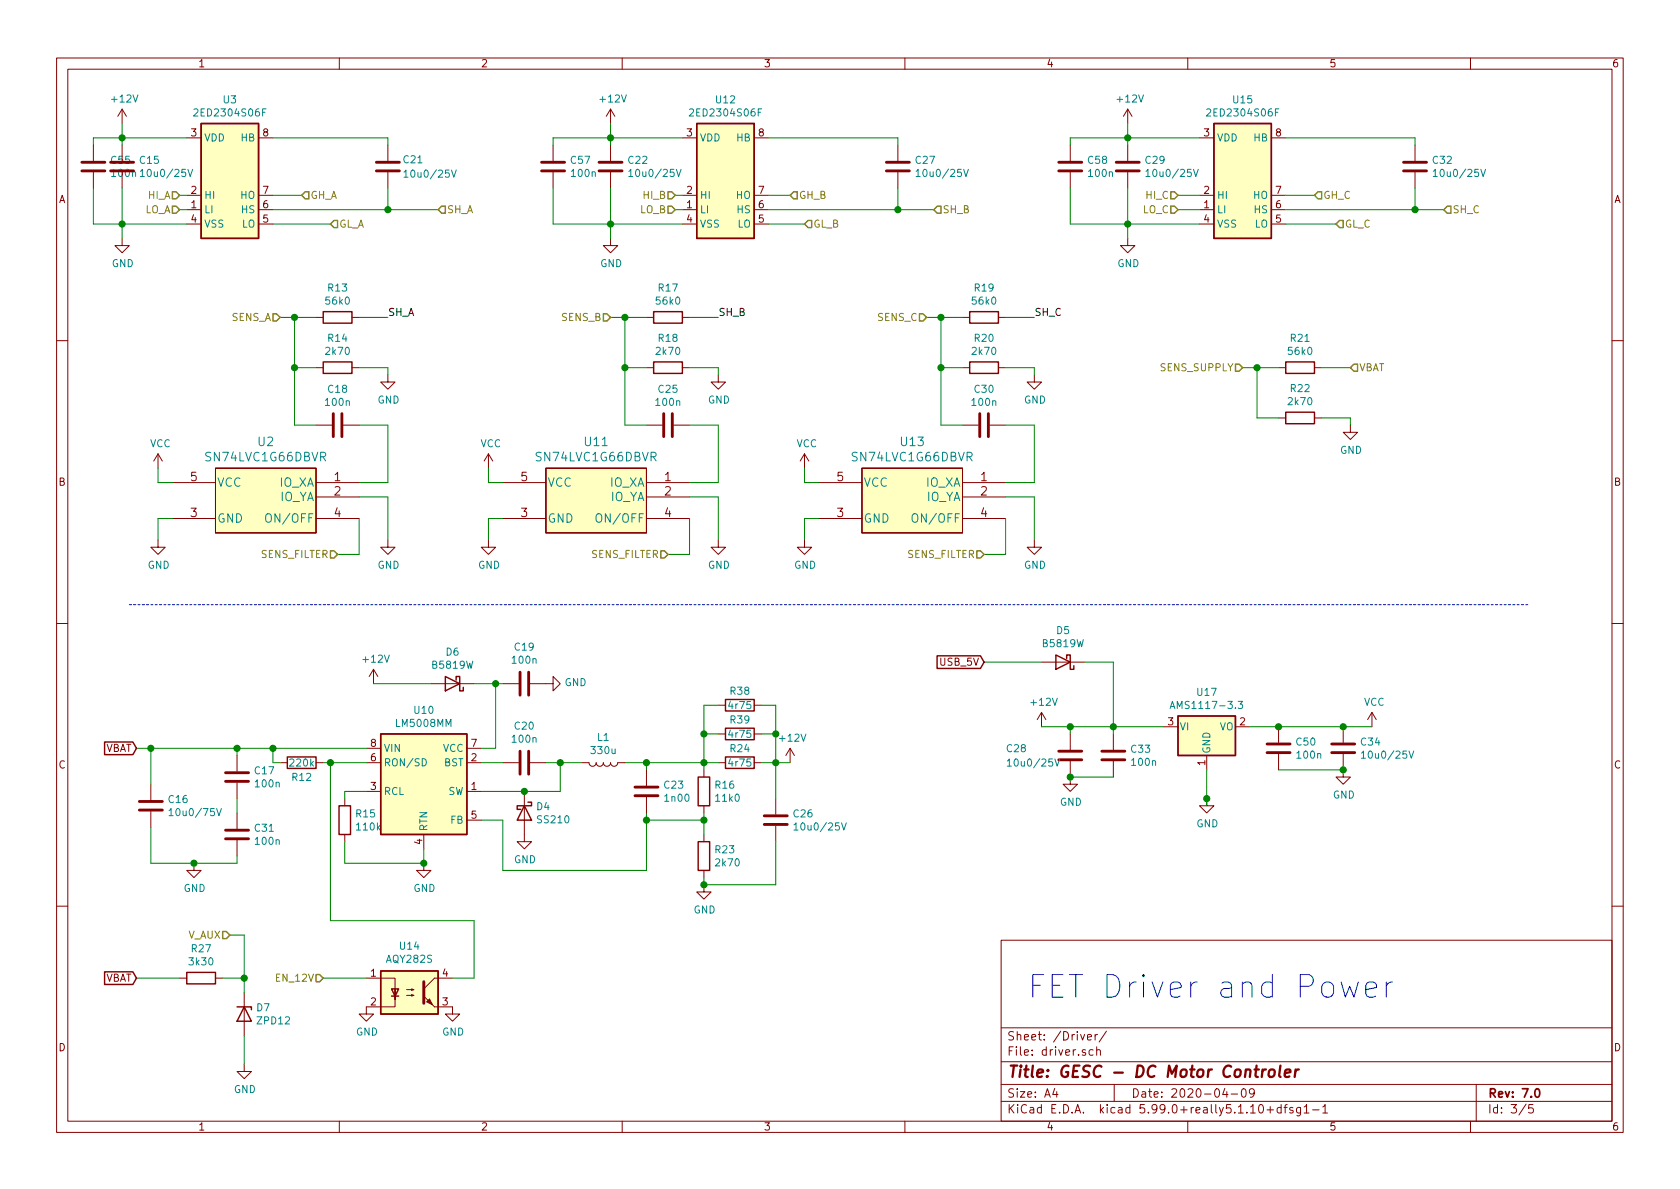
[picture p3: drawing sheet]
EESchema Schematic File Version 4
EELAYER 30 0
EELAYER END
$Descr A4 11693 8268
encoding utf-8
Sheet 3 5
Title "GESC - DC Motor Controler"
Date "2020-04-09"
Rev "7.0"
Comp ""
Comment1 ""
Comment2 ""
Comment3 ""
Comment4 ""
$EndDescr
Text HLabel 1250 1350 0    50   Input ~ 0
HI_A
Text HLabel 1250 1450 0    50   Input ~ 0
LO_A
$Comp
L Device:C C15
U 1 1
P 850 1150
F 0 "C15" H 965 1196 50  0000 L CNN
F 1 "10u0/25V" H 965 1105 50  0000 L CNN
F 2 "Capacitor_SMD:C_0805_2012Metric" H 888 1000 50  0001 C CNN
F 3 "~" H 850 1150 50  0001 C CNN
	1    850  1150
	1    0    0    -1  
$EndComp
Wire Wire Line
	850  1300 850  1550
Connection ~ 850  1550
Wire Wire Line
	850  1550 850  1650
$Comp
L power:GND #PWR0122
U 1 1
P 850 1650
F 0 "#PWR0122" H 850 1400 50  0001 C CNN
F 1 "GND" H 855 1477 50  0000 C CNN
F 2 "" H 850 1650 50  0001 C CNN
F 3 "" H 850 1650 50  0001 C CNN
	1    850  1650
	1    0    0    -1  
$EndComp
$Comp
L power:+12V #PWR0123
U 1 1
P 850 850
F 0 "#PWR0123" H 850 700 50  0001 C CNN
F 1 "+12V" H 865 1023 50  0000 C CNN
F 2 "" H 850 850 50  0001 C CNN
F 3 "" H 850 850 50  0001 C CNN
	1    850  850 
	1    0    0    -1  
$EndComp
Text HLabel 5500 1350 2    50   Input ~ 0
GH_B
Text HLabel 5600 1550 2    50   Input ~ 0
GL_B
Text HLabel 6500 1450 2    50   Input ~ 0
SH_B
$Comp
L Device:C C27
U 1 1
P 6250 1150
F 0 "C27" H 6365 1196 50  0000 L CNN
F 1 "10u0/25V" H 6365 1105 50  0000 L CNN
F 2 "Capacitor_SMD:C_0805_2012Metric" H 6288 1000 50  0001 C CNN
F 3 "~" H 6250 1150 50  0001 C CNN
	1    6250 1150
	1    0    0    -1  
$EndComp
Wire Wire Line
	6250 950  6250 1000
Wire Wire Line
	6250 1300 6250 1450
Connection ~ 6250 1450
Text HLabel 4700 1350 0    50   Input ~ 0
HI_B
Text HLabel 4700 1450 0    50   Input ~ 0
LO_B
$Comp
L Device:C C22
U 1 1
P 4250 1150
F 0 "C22" H 4365 1196 50  0000 L CNN
F 1 "10u0/25V" H 4365 1105 50  0000 L CNN
F 2 "Capacitor_SMD:C_0805_2012Metric" H 4288 1000 50  0001 C CNN
F 3 "~" H 4250 1150 50  0001 C CNN
	1    4250 1150
	1    0    0    -1  
$EndComp
Wire Wire Line
	4250 1000 4250 950 
Connection ~ 4250 950 
Wire Wire Line
	4250 950  4250 850 
Wire Wire Line
	4250 1300 4250 1550
Connection ~ 4250 1550
Wire Wire Line
	4250 1550 4250 1650
$Comp
L power:GND #PWR0124
U 1 1
P 4250 1650
F 0 "#PWR0124" H 4250 1400 50  0001 C CNN
F 1 "GND" H 4255 1477 50  0000 C CNN
F 2 "" H 4250 1650 50  0001 C CNN
F 3 "" H 4250 1650 50  0001 C CNN
	1    4250 1650
	1    0    0    -1  
$EndComp
$Comp
L power:+12V #PWR0125
U 1 1
P 4250 850
F 0 "#PWR0125" H 4250 700 50  0001 C CNN
F 1 "+12V" H 4265 1023 50  0000 C CNN
F 2 "" H 4250 850 50  0001 C CNN
F 3 "" H 4250 850 50  0001 C CNN
	1    4250 850 
	1    0    0    -1  
$EndComp
Wire Wire Line
	8950 1350 9150 1350
Text HLabel 9150 1350 2    50   Input ~ 0
GH_C
Text HLabel 9300 1550 2    50   Input ~ 0
GL_C
Wire Wire Line
	8950 950  9850 950 
Connection ~ 9850 1450
Wire Wire Line
	8350 1350 8200 1350
Wire Wire Line
	8350 1450 8200 1450
Text HLabel 8200 1350 0    50   Input ~ 0
HI_C
Text HLabel 8200 1450 0    50   Input ~ 0
LO_C
Wire Wire Line
	8350 1550 7850 1550
$Comp
L Device:C C29
U 1 1
P 7850 1150
F 0 "C29" H 7965 1196 50  0000 L CNN
F 1 "10u0/25V" H 7965 1105 50  0000 L CNN
F 2 "Capacitor_SMD:C_0805_2012Metric" H 7888 1000 50  0001 C CNN
F 3 "~" H 7850 1150 50  0001 C CNN
	1    7850 1150
	1    0    0    -1  
$EndComp
Wire Wire Line
	7850 1000 7850 950 
Connection ~ 7850 950 
Wire Wire Line
	7850 950  7850 850 
Wire Wire Line
	7850 1300 7850 1550
Connection ~ 7850 1550
Wire Wire Line
	7850 1550 7850 1650
$Comp
L power:GND #PWR0126
U 1 1
P 7850 1650
F 0 "#PWR0126" H 7850 1400 50  0001 C CNN
F 1 "GND" H 7855 1477 50  0000 C CNN
F 2 "" H 7850 1650 50  0001 C CNN
F 3 "" H 7850 1650 50  0001 C CNN
	1    7850 1650
	1    0    0    -1  
$EndComp
$Comp
L power:+12V #PWR0127
U 1 1
P 7850 850
F 0 "#PWR0127" H 7850 700 50  0001 C CNN
F 1 "+12V" H 7865 1023 50  0000 C CNN
F 2 "" H 7850 850 50  0001 C CNN
F 3 "" H 7850 850 50  0001 C CNN
	1    7850 850 
	1    0    0    -1  
$EndComp
$Comp
L Device:R R21
U 1 1
P 9050 2550
F 0 "R21" V 8843 2550 50  0000 C CNN
F 1 "56k0" V 8934 2550 50  0000 C CNN
F 2 "Resistor_SMD:R_0805_2012Metric" V 8980 2550 50  0001 C CNN
F 3 "~" H 9050 2550 50  0001 C CNN
	1    9050 2550
	0    1    1    0   
$EndComp
$Comp
L Device:R R22
U 1 1
P 9050 2900
F 0 "R22" V 8843 2900 50  0000 C CNN
F 1 "2k70" V 8934 2900 50  0000 C CNN
F 2 "Resistor_SMD:R_0805_2012Metric" V 8980 2900 50  0001 C CNN
F 3 "~" H 9050 2900 50  0001 C CNN
	1    9050 2900
	0    1    1    0   
$EndComp
Wire Wire Line
	9200 2900 9400 2900
Wire Wire Line
	9400 2900 9400 2950
Wire Wire Line
	8900 2900 8750 2900
Wire Wire Line
	8750 2900 8750 2550
Wire Wire Line
	8750 2550 8900 2550
Wire Wire Line
	9200 2550 9400 2550
Text HLabel 9400 2550 2    50   Input ~ 0
VBAT
Text HLabel 8650 2550 0    50   Input ~ 0
SENS_SUPPLY
Wire Wire Line
	8750 2550 8650 2550
Connection ~ 8750 2550
$Comp
L power:GND #PWR0128
U 1 1
P 9400 2950
F 0 "#PWR0128" H 9400 2700 50  0001 C CNN
F 1 "GND" H 9405 2777 50  0000 C CNN
F 2 "" H 9400 2950 50  0001 C CNN
F 3 "" H 9400 2950 50  0001 C CNN
	1    9400 2950
	1    0    0    -1  
$EndComp
$Comp
L power:GND #PWR0129
U 1 1
P 7200 2600
F 0 "#PWR0129" H 7200 2350 50  0001 C CNN
F 1 "GND" H 7205 2427 50  0000 C CNN
F 2 "" H 7200 2600 50  0001 C CNN
F 3 "" H 7200 2600 50  0001 C CNN
	1    7200 2600
	1    0    0    -1  
$EndComp
Text HLabel 6450 2200 0    50   Input ~ 0
SENS_C
Wire Wire Line
	7000 2200 7200 2200
Wire Wire Line
	6550 2200 6450 2200
Wire Wire Line
	6550 2200 6700 2200
Connection ~ 6550 2200
Wire Wire Line
	6550 2550 6550 2200
Wire Wire Line
	6700 2550 6550 2550
Wire Wire Line
	7200 2550 7200 2600
Wire Wire Line
	7000 2550 7200 2550
$Comp
L Device:R R20
U 1 1
P 6850 2550
F 0 "R20" V 6643 2550 50  0000 C CNN
F 1 "2k70" V 6734 2550 50  0000 C CNN
F 2 "Resistor_SMD:R_0805_2012Metric" V 6780 2550 50  0001 C CNN
F 3 "~" H 6850 2550 50  0001 C CNN
	1    6850 2550
	0    1    1    0   
$EndComp
$Comp
L Device:R R19
U 1 1
P 6850 2200
F 0 "R19" V 6643 2200 50  0000 C CNN
F 1 "56k0" V 6734 2200 50  0000 C CNN
F 2 "Resistor_SMD:R_0805_2012Metric" V 6780 2200 50  0001 C CNN
F 3 "~" H 6850 2200 50  0001 C CNN
	1    6850 2200
	0    1    1    0   
$EndComp
$Comp
L Device:C C30
U 1 1
P 6850 2950
F 0 "C30" V 6598 2950 50  0000 C CNN
F 1 "100n" V 6689 2950 50  0000 C CNN
F 2 "Capacitor_SMD:C_0805_2012Metric" H 6888 2800 50  0001 C CNN
F 3 "~" H 6850 2950 50  0001 C CNN
	1    6850 2950
	0    1    1    0   
$EndComp
Wire Wire Line
	6550 2550 6550 2950
Wire Wire Line
	6550 2950 6700 2950
Connection ~ 6550 2550
$Comp
L gesc:M74VHC1GT66DTT1G U13
U 1 1
P 5700 3550
F 0 "U13" H 6350 4037 60  0000 C CNN
F 1 "SN74LVC1G66DBVR" H 6350 3931 60  0000 C CNN
F 2 "gesc:M74VHC1GT66DTT1G" H 6200 3350 60  0001 C CNN
F 3 "" H 5700 3550 60  0000 C CNN
F 4 "C133643" H 5700 3550 50  0001 C CNN "LCSC"
	1    5700 3550
	1    0    0    -1  
$EndComp
Wire Wire Line
	7000 2950 7200 2950
Wire Wire Line
	7200 2950 7200 3350
Wire Wire Line
	7200 3350 7000 3350
Wire Wire Line
	7000 3450 7200 3450
Wire Wire Line
	7200 3450 7200 3750
$Comp
L power:GND #PWR0130
U 1 1
P 7200 3750
F 0 "#PWR0130" H 7200 3500 50  0001 C CNN
F 1 "GND" H 7205 3577 50  0000 C CNN
F 2 "" H 7200 3750 50  0001 C CNN
F 3 "" H 7200 3750 50  0001 C CNN
	1    7200 3750
	1    0    0    -1  
$EndComp
Wire Wire Line
	7000 3850 6850 3850
Wire Wire Line
	7000 3600 7000 3850
Text HLabel 6850 3850 0    50   Input ~ 0
SENS_FILTER
Wire Wire Line
	5600 3250 5600 3350
Wire Wire Line
	5600 3350 5700 3350
Wire Wire Line
	5700 3600 5600 3600
Wire Wire Line
	5600 3600 5600 3750
$Comp
L power:GND #PWR0131
U 1 1
P 5600 3750
F 0 "#PWR0131" H 5600 3500 50  0001 C CNN
F 1 "GND" H 5605 3577 50  0000 C CNN
F 2 "" H 5600 3750 50  0001 C CNN
F 3 "" H 5600 3750 50  0001 C CNN
	1    5600 3750
	1    0    0    -1  
$EndComp
$Comp
L power:VCC #PWR0132
U 1 1
P 5600 3250
F 0 "#PWR0132" H 5600 3100 50  0001 C CNN
F 1 "VCC" H 5617 3423 50  0000 C CNN
F 2 "" H 5600 3250 50  0001 C CNN
F 3 "" H 5600 3250 50  0001 C CNN
	1    5600 3250
	1    0    0    -1  
$EndComp
$Comp
L power:GND #PWR0133
U 1 1
P 5000 2600
F 0 "#PWR0133" H 5000 2350 50  0001 C CNN
F 1 "GND" H 5005 2427 50  0000 C CNN
F 2 "" H 5000 2600 50  0001 C CNN
F 3 "" H 5000 2600 50  0001 C CNN
	1    5000 2600
	1    0    0    -1  
$EndComp
Text HLabel 4250 2200 0    50   Input ~ 0
SENS_B
Wire Wire Line
	4800 2200 5000 2200
Wire Wire Line
	4350 2200 4250 2200
Wire Wire Line
	4350 2200 4500 2200
Connection ~ 4350 2200
Wire Wire Line
	4350 2550 4350 2200
Wire Wire Line
	4500 2550 4350 2550
Wire Wire Line
	5000 2550 5000 2600
Wire Wire Line
	4800 2550 5000 2550
$Comp
L Device:R R18
U 1 1
P 4650 2550
F 0 "R18" V 4443 2550 50  0000 C CNN
F 1 "2k70" V 4534 2550 50  0000 C CNN
F 2 "Resistor_SMD:R_0805_2012Metric" V 4580 2550 50  0001 C CNN
F 3 "~" H 4650 2550 50  0001 C CNN
	1    4650 2550
	0    1    1    0   
$EndComp
$Comp
L Device:R R17
U 1 1
P 4650 2200
F 0 "R17" V 4443 2200 50  0000 C CNN
F 1 "56k0" V 4534 2200 50  0000 C CNN
F 2 "Resistor_SMD:R_0805_2012Metric" V 4580 2200 50  0001 C CNN
F 3 "~" H 4650 2200 50  0001 C CNN
	1    4650 2200
	0    1    1    0   
$EndComp
$Comp
L Device:C C25
U 1 1
P 4650 2950
F 0 "C25" V 4398 2950 50  0000 C CNN
F 1 "100n" V 4489 2950 50  0000 C CNN
F 2 "Capacitor_SMD:C_0805_2012Metric" H 4688 2800 50  0001 C CNN
F 3 "~" H 4650 2950 50  0001 C CNN
	1    4650 2950
	0    1    1    0   
$EndComp
Wire Wire Line
	4350 2550 4350 2950
Wire Wire Line
	4350 2950 4500 2950
Connection ~ 4350 2550
$Comp
L gesc:M74VHC1GT66DTT1G U11
U 1 1
P 3500 3550
F 0 "U11" H 4150 4037 60  0000 C CNN
F 1 "SN74LVC1G66DBVR" H 4150 3931 60  0000 C CNN
F 2 "gesc:M74VHC1GT66DTT1G" H 4000 3350 60  0001 C CNN
F 3 "" H 3500 3550 60  0000 C CNN
F 4 "C133643" H 3500 3550 50  0001 C CNN "LCSC"
	1    3500 3550
	1    0    0    -1  
$EndComp
Wire Wire Line
	4800 2950 5000 2950
Wire Wire Line
	5000 2950 5000 3350
Wire Wire Line
	5000 3350 4800 3350
Wire Wire Line
	4800 3450 5000 3450
Wire Wire Line
	5000 3450 5000 3750
$Comp
L power:GND #PWR0134
U 1 1
P 5000 3750
F 0 "#PWR0134" H 5000 3500 50  0001 C CNN
F 1 "GND" H 5005 3577 50  0000 C CNN
F 2 "" H 5000 3750 50  0001 C CNN
F 3 "" H 5000 3750 50  0001 C CNN
	1    5000 3750
	1    0    0    -1  
$EndComp
Wire Wire Line
	4800 3850 4650 3850
Wire Wire Line
	4800 3600 4800 3850
Text HLabel 4650 3850 0    50   Input ~ 0
SENS_FILTER
Wire Wire Line
	3400 3250 3400 3350
Wire Wire Line
	3400 3350 3500 3350
Wire Wire Line
	3500 3600 3400 3600
Wire Wire Line
	3400 3600 3400 3750
$Comp
L power:GND #PWR0135
U 1 1
P 3400 3750
F 0 "#PWR0135" H 3400 3500 50  0001 C CNN
F 1 "GND" H 3405 3577 50  0000 C CNN
F 2 "" H 3400 3750 50  0001 C CNN
F 3 "" H 3400 3750 50  0001 C CNN
	1    3400 3750
	1    0    0    -1  
$EndComp
$Comp
L power:VCC #PWR0136
U 1 1
P 3400 3250
F 0 "#PWR0136" H 3400 3100 50  0001 C CNN
F 1 "VCC" H 3417 3423 50  0000 C CNN
F 2 "" H 3400 3250 50  0001 C CNN
F 3 "" H 3400 3250 50  0001 C CNN
	1    3400 3250
	1    0    0    -1  
$EndComp
$Comp
L power:GND #PWR0137
U 1 1
P 2700 2600
F 0 "#PWR0137" H 2700 2350 50  0001 C CNN
F 1 "GND" H 2705 2427 50  0000 C CNN
F 2 "" H 2700 2600 50  0001 C CNN
F 3 "" H 2700 2600 50  0001 C CNN
	1    2700 2600
	1    0    0    -1  
$EndComp
Text HLabel 1950 2200 0    50   Input ~ 0
SENS_A
Wire Wire Line
	2500 2200 2700 2200
Wire Wire Line
	2050 2200 1950 2200
Wire Wire Line
	2050 2200 2200 2200
Connection ~ 2050 2200
Wire Wire Line
	2050 2550 2050 2200
Wire Wire Line
	2200 2550 2050 2550
Wire Wire Line
	2700 2550 2700 2600
Wire Wire Line
	2500 2550 2700 2550
$Comp
L Device:R R14
U 1 1
P 2350 2550
F 0 "R14" V 2143 2550 50  0000 C CNN
F 1 "2k70" V 2234 2550 50  0000 C CNN
F 2 "Resistor_SMD:R_0805_2012Metric" V 2280 2550 50  0001 C CNN
F 3 "~" H 2350 2550 50  0001 C CNN
	1    2350 2550
	0    1    1    0   
$EndComp
$Comp
L Device:R R13
U 1 1
P 2350 2200
F 0 "R13" V 2143 2200 50  0000 C CNN
F 1 "56k0" V 2234 2200 50  0000 C CNN
F 2 "Resistor_SMD:R_0805_2012Metric" V 2280 2200 50  0001 C CNN
F 3 "~" H 2350 2200 50  0001 C CNN
	1    2350 2200
	0    1    1    0   
$EndComp
$Comp
L Device:C C18
U 1 1
P 2350 2950
F 0 "C18" V 2098 2950 50  0000 C CNN
F 1 "100n" V 2189 2950 50  0000 C CNN
F 2 "Capacitor_SMD:C_0805_2012Metric" H 2388 2800 50  0001 C CNN
F 3 "~" H 2350 2950 50  0001 C CNN
	1    2350 2950
	0    1    1    0   
$EndComp
Wire Wire Line
	2050 2550 2050 2950
Wire Wire Line
	2050 2950 2200 2950
Connection ~ 2050 2550
$Comp
L gesc:M74VHC1GT66DTT1G U2
U 1 1
P 1200 3550
F 0 "U2" H 1850 4037 60  0000 C CNN
F 1 "SN74LVC1G66DBVR" H 1850 3931 60  0000 C CNN
F 2 "gesc:M74VHC1GT66DTT1G" H 1700 3350 60  0001 C CNN
F 3 "" H 1200 3550 60  0000 C CNN
F 4 "C133643" H 1200 3550 50  0001 C CNN "LCSC"
	1    1200 3550
	1    0    0    -1  
$EndComp
Wire Wire Line
	2500 2950 2700 2950
Wire Wire Line
	2700 2950 2700 3350
Wire Wire Line
	2700 3350 2500 3350
Wire Wire Line
	2500 3450 2700 3450
Wire Wire Line
	2700 3450 2700 3750
$Comp
L power:GND #PWR0138
U 1 1
P 2700 3750
F 0 "#PWR0138" H 2700 3500 50  0001 C CNN
F 1 "GND" H 2705 3577 50  0000 C CNN
F 2 "" H 2700 3750 50  0001 C CNN
F 3 "" H 2700 3750 50  0001 C CNN
	1    2700 3750
	1    0    0    -1  
$EndComp
Wire Wire Line
	2500 3850 2350 3850
Wire Wire Line
	2500 3600 2500 3850
Text HLabel 2350 3850 0    50   Input ~ 0
SENS_FILTER
Wire Wire Line
	1100 3250 1100 3350
Wire Wire Line
	1100 3350 1200 3350
Wire Wire Line
	1200 3600 1100 3600
Wire Wire Line
	1100 3600 1100 3750
$Comp
L power:GND #PWR0139
U 1 1
P 1100 3750
F 0 "#PWR0139" H 1100 3500 50  0001 C CNN
F 1 "GND" H 1105 3577 50  0000 C CNN
F 2 "" H 1100 3750 50  0001 C CNN
F 3 "" H 1100 3750 50  0001 C CNN
	1    1100 3750
	1    0    0    -1  
$EndComp
$Comp
L power:VCC #PWR0140
U 1 1
P 1100 3250
F 0 "#PWR0140" H 1100 3100 50  0001 C CNN
F 1 "VCC" H 1117 3423 50  0000 C CNN
F 2 "" H 1100 3250 50  0001 C CNN
F 3 "" H 1100 3250 50  0001 C CNN
	1    1100 3250
	1    0    0    -1  
$EndComp
Text Notes 7150 6950 0    157  ~ 0
FET Driver and Power
Wire Notes Line
	900  4200 10650 4200
Connection ~ 850  950 
Wire Wire Line
	850  950  850  850 
Wire Wire Line
	850  1000 850  950 
$Comp
L power:VCC #PWR0152
U 1 1
P 9550 5050
F 0 "#PWR0152" H 9550 4900 50  0001 C CNN
F 1 "VCC" H 9567 5223 50  0000 C CNN
F 2 "" H 9550 5050 50  0001 C CNN
F 3 "" H 9550 5050 50  0001 C CNN
	1    9550 5050
	1    0    0    -1  
$EndComp
$Comp
L power:GND #PWR0163
U 1 1
P 3150 7000
F 0 "#PWR0163" H 3150 6750 50  0001 C CNN
F 1 "GND" H 3155 6827 50  0000 C CNN
F 2 "" H 3150 7000 50  0001 C CNN
F 3 "" H 3150 7000 50  0001 C CNN
	1    3150 7000
	1    0    0    -1  
$EndComp
Wire Wire Line
	7450 5100 7450 5050
Wire Wire Line
	7450 5050 7250 5050
$Comp
L power:GND #PWR0148
U 1 1
P 7450 5400
F 0 "#PWR0148" H 7450 5150 50  0001 C CNN
F 1 "GND" H 7455 5227 50  0000 C CNN
F 2 "" H 7450 5400 50  0001 C CNN
F 3 "" H 7450 5400 50  0001 C CNN
	1    7450 5400
	1    0    0    -1  
$EndComp
Wire Wire Line
	2300 5300 2550 5300
$Comp
L power:GND #PWR0164
U 1 1
P 2550 7000
F 0 "#PWR0164" H 2550 6750 50  0001 C CNN
F 1 "GND" H 2555 6827 50  0000 C CNN
F 2 "" H 2550 7000 50  0001 C CNN
F 3 "" H 2550 7000 50  0001 C CNN
	1    2550 7000
	1    0    0    -1  
$EndComp
Text HLabel 2250 6800 0    50   Input ~ 0
EN_12V
Connection ~ 2300 5300
Wire Wire Line
	2250 5300 2300 5300
$Comp
L Device:R R38
U 1 1
P 5150 4900
F 0 "R38" V 5050 4900 50  0000 C CNN
F 1 "4r75" V 5150 4900 50  0000 C CNN
F 2 "Resistor_SMD:R_0805_2012Metric" V 5080 4900 50  0001 C CNN
F 3 "~" H 5150 4900 50  0001 C CNN
	1    5150 4900
	0    1    1    0   
$EndComp
Wire Wire Line
	5000 4900 4900 4900
Wire Wire Line
	4900 5100 4900 4900
Wire Wire Line
	5300 4900 5400 4900
$Comp
L power:+12V #PWR0153
U 1 1
P 2600 4750
F 0 "#PWR0153" H 2600 4600 50  0001 C CNN
F 1 "+12V" H 2615 4923 50  0000 C CNN
F 2 "" H 2600 4750 50  0001 C CNN
F 3 "" H 2600 4750 50  0001 C CNN
	1    2600 4750
	1    0    0    -1  
$EndComp
Wire Wire Line
	3000 4750 2600 4750
Wire Wire Line
	5400 4900 5400 5100
Wire Wire Line
	5400 5100 5400 5300
Connection ~ 5400 5100
Wire Wire Line
	5300 5100 5400 5100
Wire Wire Line
	5000 5100 4900 5100
Connection ~ 4900 5100
Wire Wire Line
	4900 5300 4900 5100
$Comp
L Device:R R39
U 1 1
P 5150 5100
F 0 "R39" V 5050 5100 50  0000 C CNN
F 1 "4r75" V 5150 5100 50  0000 C CNN
F 2 "Resistor_SMD:R_0805_2012Metric" V 5080 5100 50  0001 C CNN
F 3 "~" H 5150 5100 50  0001 C CNN
	1    5150 5100
	0    1    1    0   
$EndComp
Wire Wire Line
	5400 5300 5500 5300
Connection ~ 5400 5300
Wire Wire Line
	5300 5300 5400 5300
Wire Wire Line
	3650 5500 3900 5500
$Comp
L Diode:B360 D4
U 1 1
P 3650 5650
F 0 "D4" V 3604 5729 50  0000 L CNN
F 1 "SS210" V 3695 5729 50  0000 L CNN
F 2 "Diode_SMD:D_SMA" H 3650 5475 50  0001 C CNN
F 3 "http://www.jameco.com/Jameco/Products/ProdDS/1538777.pdf" H 3650 5650 50  0001 C CNN
F 4 "C14996" V 3650 5650 50  0001 C CNN "LCSC"
	1    3650 5650
	0    1    1    0   
$EndComp
Connection ~ 3650 5500
Wire Wire Line
	3350 5500 3650 5500
$Comp
L power:+12V #PWR0147
U 1 1
P 7250 5050
F 0 "#PWR0147" H 7250 4900 50  0001 C CNN
F 1 "+12V" H 7265 5223 50  0000 C CNN
F 2 "" H 7250 5050 50  0001 C CNN
F 3 "" H 7250 5050 50  0001 C CNN
	1    7250 5050
	1    0    0    -1  
$EndComp
Wire Wire Line
	4500 5700 4500 6050
Wire Wire Line
	3500 5700 3500 6050
Wire Wire Line
	3500 6050 4500 6050
$Comp
L power:GND #PWR0146
U 1 1
P 3650 5800
F 0 "#PWR0146" H 3650 5550 50  0001 C CNN
F 1 "GND" H 3655 5627 50  0000 C CNN
F 2 "" H 3650 5800 50  0001 C CNN
F 3 "" H 3650 5800 50  0001 C CNN
	1    3650 5800
	1    0    0    -1  
$EndComp
Wire Wire Line
	1350 6000 1650 6000
$Comp
L power:GND #PWR0145
U 1 1
P 1350 6000
F 0 "#PWR0145" H 1350 5750 50  0001 C CNN
F 1 "GND" H 1355 5827 50  0000 C CNN
F 2 "" H 1350 6000 50  0001 C CNN
F 3 "" H 1350 6000 50  0001 C CNN
	1    1350 6000
	1    0    0    -1  
$EndComp
Text GLabel 950  5200 0    50   Input ~ 0
VBAT
Wire Wire Line
	1900 5300 1900 5200
Wire Wire Line
	1950 5300 1900 5300
Wire Wire Line
	1650 6000 1650 5950
Connection ~ 1350 6000
Wire Wire Line
	1050 6000 1350 6000
Wire Wire Line
	1050 5200 950  5200
Connection ~ 1050 5200
Wire Wire Line
	1050 5200 1050 5450
Wire Wire Line
	1050 5200 1650 5200
Wire Wire Line
	1900 5200 1650 5200
Connection ~ 1650 5200
Wire Wire Line
	1650 5200 1650 5250
Connection ~ 1900 5200
Wire Wire Line
	2550 5200 1900 5200
$Comp
L power:GND #PWR0144
U 1 1
P 2950 6000
F 0 "#PWR0144" H 2950 5750 50  0001 C CNN
F 1 "GND" H 2955 5827 50  0000 C CNN
F 2 "" H 2950 6000 50  0001 C CNN
F 3 "" H 2950 6000 50  0001 C CNN
	1    2950 6000
	1    0    0    -1  
$EndComp
Wire Wire Line
	2950 6000 2950 5900
Connection ~ 2950 6000
Wire Wire Line
	2400 6000 2950 6000
Wire Wire Line
	2400 5850 2400 6000
Wire Wire Line
	2400 5500 2400 5550
Wire Wire Line
	2550 5500 2400 5500
$Comp
L power:+12V #PWR0143
U 1 1
P 5500 5300
F 0 "#PWR0143" H 5500 5150 50  0001 C CNN
F 1 "+12V" H 5515 5473 50  0000 C CNN
F 2 "" H 5500 5300 50  0001 C CNN
F 3 "" H 5500 5300 50  0001 C CNN
	1    5500 5300
	1    0    0    -1  
$EndComp
$Comp
L power:GND #PWR0142
U 1 1
P 3800 4750
F 0 "#PWR0142" H 3800 4500 50  0001 C CNN
F 1 "GND" V 3805 4622 50  0000 R CNN
F 2 "" H 3800 4750 50  0001 C CNN
F 3 "" H 3800 4750 50  0001 C CNN
	1    3800 4750
	0    -1   -1   0   
$EndComp
$Comp
L power:GND #PWR0141
U 1 1
P 4900 6150
F 0 "#PWR0141" H 4900 5900 50  0001 C CNN
F 1 "GND" H 4905 5977 50  0000 C CNN
F 2 "" H 4900 6150 50  0001 C CNN
F 3 "" H 4900 6150 50  0001 C CNN
	1    4900 6150
	1    0    0    -1  
$EndComp
Wire Wire Line
	3350 5700 3500 5700
Wire Wire Line
	4900 5700 4900 5650
Wire Wire Line
	4500 5700 4900 5700
Connection ~ 4500 5700
Wire Wire Line
	4500 5650 4500 5700
Wire Wire Line
	4900 5300 5000 5300
Connection ~ 4900 5300
Wire Wire Line
	4900 5300 4900 5350
Wire Wire Line
	4500 5300 4900 5300
Wire Wire Line
	4500 5300 4500 5350
Connection ~ 4500 5300
Wire Wire Line
	4350 5300 4500 5300
Wire Wire Line
	5400 5550 5400 5300
Connection ~ 4900 5700
Wire Wire Line
	4900 5800 4900 5700
Wire Wire Line
	5400 6150 5400 5850
Wire Wire Line
	4900 6150 5400 6150
Connection ~ 4900 6150
Wire Wire Line
	4900 6150 4900 6100
$Comp
L Device:C C23
U 1 1
P 4500 5500
F 0 "C23" H 4615 5546 50  0000 L CNN
F 1 "1n00" H 4615 5455 50  0000 L CNN
F 2 "Capacitor_SMD:C_0805_2012Metric" H 4538 5350 50  0001 C CNN
F 3 "~" H 4500 5500 50  0001 C CNN
	1    4500 5500
	1    0    0    -1  
$EndComp
$Comp
L Device:R R24
U 1 1
P 5150 5300
F 0 "R24" V 5050 5300 50  0000 C CNN
F 1 "4r75" V 5150 5300 50  0000 C CNN
F 2 "Resistor_SMD:R_0805_2012Metric" V 5080 5300 50  0001 C CNN
F 3 "~" H 5150 5300 50  0001 C CNN
	1    5150 5300
	0    1    1    0   
$EndComp
$Comp
L Device:R R23
U 1 1
P 4900 5950
F 0 "R23" H 4970 5996 50  0000 L CNN
F 1 "2k70" H 4970 5905 50  0000 L CNN
F 2 "Resistor_SMD:R_0805_2012Metric" V 4830 5950 50  0001 C CNN
F 3 "~" H 4900 5950 50  0001 C CNN
	1    4900 5950
	1    0    0    -1  
$EndComp
$Comp
L Device:R R16
U 1 1
P 4900 5500
F 0 "R16" H 4970 5546 50  0000 L CNN
F 1 "11k0" H 4970 5455 50  0000 L CNN
F 2 "Resistor_SMD:R_0805_2012Metric" V 4830 5500 50  0001 C CNN
F 3 "~" H 4900 5500 50  0001 C CNN
	1    4900 5500
	1    0    0    -1  
$EndComp
$Comp
L Device:L L1
U 1 1
P 4200 5300
F 0 "L1" V 4022 5300 50  0000 C CNN
F 1 "330u" V 4113 5300 50  0000 C CNN
F 2 "Inductor_SMD:L_6.3x6.3_H3" H 4200 5300 50  0001 C CNN
F 3 "~" H 4200 5300 50  0001 C CNN
F 4 "SWPA6045S331MT" V 4200 5300 50  0001 C CNN "Partnumber"
F 5 " C83453" V 4200 5300 50  0001 C CNN "LCSC"
	1    4200 5300
	0    1    1    0   
$EndComp
Wire Wire Line
	3450 4750 3300 4750
Wire Wire Line
	3450 4750 3500 4750
Connection ~ 3450 4750
Wire Wire Line
	3450 5200 3450 4750
Wire Wire Line
	3350 5200 3450 5200
Wire Wire Line
	3500 5300 3350 5300
Wire Wire Line
	3900 5300 4050 5300
Wire Wire Line
	3900 5300 3800 5300
Connection ~ 3900 5300
Wire Wire Line
	3900 5500 3900 5300
$Comp
L Device:C C20
U 1 1
P 3650 5300
F 0 "C20" V 3902 5300 50  0000 C CNN
F 1 "100n" V 3811 5300 50  0000 C CNN
F 2 "Capacitor_SMD:C_0805_2012Metric" H 3688 5150 50  0001 C CNN
F 3 "~" H 3650 5300 50  0001 C CNN
	1    3650 5300
	0    -1   -1   0   
$EndComp
$Comp
L Device:C C19
U 1 1
P 3650 4750
F 0 "C19" V 3902 4750 50  0000 C CNN
F 1 "100n" V 3811 4750 50  0000 C CNN
F 2 "Capacitor_SMD:C_0805_2012Metric" H 3688 4600 50  0001 C CNN
F 3 "~" H 3650 4750 50  0001 C CNN
	1    3650 4750
	0    -1   -1   0   
$EndComp
$Comp
L Device:R R15
U 1 1
P 2400 5700
F 0 "R15" H 2470 5746 50  0000 L CNN
F 1 "110k" H 2470 5655 50  0000 L CNN
F 2 "Resistor_SMD:R_0805_2012Metric" V 2330 5700 50  0001 C CNN
F 3 "~" H 2400 5700 50  0001 C CNN
	1    2400 5700
	1    0    0    -1  
$EndComp
$Comp
L Device:R R12
U 1 1
P 2100 5300
F 0 "R12" V 2200 5300 50  0000 C CNN
F 1 "220k" V 2100 5300 50  0000 C CNN
F 2 "Resistor_SMD:R_0805_2012Metric" V 2030 5300 50  0001 C CNN
F 3 "~" H 2100 5300 50  0001 C CNN
	1    2100 5300
	0    1    1    0   
$EndComp
$Comp
L Device:C C17
U 1 1
P 1650 5400
F 0 "C17" H 1765 5446 50  0000 L CNN
F 1 "100n" H 1765 5355 50  0000 L CNN
F 2 "Capacitor_SMD:C_0805_2012Metric" H 1688 5250 50  0001 C CNN
F 3 "~" H 1650 5400 50  0001 C CNN
	1    1650 5400
	1    0    0    -1  
$EndComp
$Comp
L Device:C C16
U 1 1
P 1050 5600
F 0 "C16" H 1165 5646 50  0000 L CNN
F 1 "10u0/75V" H 1165 5555 50  0000 L CNN
F 2 "Capacitor_SMD:C_1210_3225Metric" H 1088 5450 50  0001 C CNN
F 3 "~" H 1050 5600 50  0001 C CNN
	1    1050 5600
	1    0    0    -1  
$EndComp
$Comp
L Regulator_Switching:LM5008MM U10
U 1 1
P 2950 5400
F 0 "U10" H 2950 5867 50  0000 C CNN
F 1 "LM5008MM" H 2950 5776 50  0000 C CNN
F 2 "Package_SO:MSOP-8_3x3mm_P0.65mm" H 3000 4950 50  0001 L CIN
F 3 "http://www.ti.com/lit/ds/symlink/lm5008.pdf" H 2950 5400 50  0001 C CNN
F 4 " C9424" H 2950 5400 50  0001 C CNN "LCSC"
	1    2950 5400
	1    0    0    -1  
$EndComp
$Comp
L Device:C C31
U 1 1
P 1650 5800
F 0 "C31" H 1765 5846 50  0000 L CNN
F 1 "100n" H 1765 5755 50  0000 L CNN
F 2 "Capacitor_SMD:C_0805_2012Metric" H 1688 5650 50  0001 C CNN
F 3 "~" H 1650 5800 50  0001 C CNN
	1    1650 5800
	1    0    0    -1  
$EndComp
Wire Wire Line
	1650 5650 1650 5550
Wire Wire Line
	1050 5750 1050 6000
Connection ~ 7450 5050
$Comp
L Isolator:SFH617A-1 U14
U 1 1
P 2850 6900
F 0 "U14" H 2850 7225 50  0000 C CNN
F 1 "AQY282S" H 2850 7134 50  0000 C CNN
F 2 "Package_SO:SO-4_4.4x4.3mm_P2.54mm" H 2650 6700 50  0001 L CIN
F 3 "http://www.vishay.com/docs/83740/sfh617a.pdf" H 2850 6900 50  0001 L CNN
F 4 "C250827" H 2850 6900 50  0001 C CNN "LCSC"
	1    2850 6900
	1    0    0    -1  
$EndComp
Wire Wire Line
	850  950  1300 950 
Wire Wire Line
	7850 950  8350 950 
$Comp
L Device:D_Schottky D6
U 1 1
P 3150 4750
F 0 "D6" H 3150 4533 50  0000 C CNN
F 1 "B5819W" H 3150 4624 50  0000 C CNN
F 2 "Diode_SMD:D_SOD-123" H 3150 4750 50  0001 C CNN
F 3 "~" H 3150 4750 50  0001 C CNN
F 4 "C8598" H 3150 4750 50  0001 C CNN "LCSC"
	1    3150 4750
	-1   0    0    1   
$EndComp
Wire Wire Line
	1300 1550 850  1550
Wire Wire Line
	9850 1300 9850 1450
Wire Wire Line
	9850 950  9850 1000
$Comp
L Device:C C32
U 1 1
P 9850 1150
F 0 "C32" H 9965 1196 50  0000 L CNN
F 1 "10u0/25V" H 9965 1105 50  0000 L CNN
F 2 "Capacitor_SMD:C_0805_2012Metric" H 9888 1000 50  0001 C CNN
F 3 "~" H 9850 1150 50  0001 C CNN
	1    9850 1150
	1    0    0    -1  
$EndComp
Wire Wire Line
	5350 950  6250 950 
Wire Wire Line
	4750 1550 4250 1550
Wire Wire Line
	4750 1450 4700 1450
Wire Wire Line
	4750 1350 4700 1350
Wire Wire Line
	4250 950  4750 950 
Wire Wire Line
	1250 1350 1300 1350
Wire Wire Line
	1250 1450 1300 1450
Text HLabel 2300 1550 2    50   Input ~ 0
GL_A
Text HLabel 2100 1350 2    50   Input ~ 0
GH_A
Text HLabel 3050 1450 2    50   Input ~ 0
SH_A
$Comp
L Device:C C21
U 1 1
P 2700 1150
F 0 "C21" H 2800 1200 50  0000 L CNN
F 1 "10u0/25V" H 2800 1100 50  0000 L CNN
F 2 "Capacitor_SMD:C_0805_2012Metric" H 2738 1000 50  0001 C CNN
F 3 "~" H 2700 1150 50  0001 C CNN
	1    2700 1150
	1    0    0    -1  
$EndComp
Wire Wire Line
	1900 950  2700 950 
Wire Wire Line
	2700 950  2700 1000
Wire Wire Line
	2700 1300 2700 1450
Connection ~ 2700 1450
Text Label 2700 2200 0    50   ~ 0
SH_A
Text Label 5000 2200 0    50   ~ 0
SH_B
Text Label 7200 2200 0    50   ~ 0
SH_C
Text HLabel 10050 1450 2    50   Input ~ 0
SH_C
Wire Wire Line
	1900 1350 2100 1350
$Comp
L gesc:2ED2304S06F U3
U 1 1
P 1600 1250
F 0 "U3" H 1600 1817 50  0000 C CNN
F 1 "2ED2304S06F" H 1600 1726 50  0000 C CNN
F 2 "Package_SO:SOIC-8_3.9x4.9mm_P1.27mm" H 1600 750 50  0001 C CIN
F 3 "http://www.ti.com/lit/ds/symlink/lm5109.pdf" H 1600 1250 50  0001 C CNN
	1    1600 1250
	1    0    0    -1  
$EndComp
Wire Wire Line
	1900 1550 2300 1550
Wire Wire Line
	1900 1450 2700 1450
$Comp
L gesc:2ED2304S06F U12
U 1 1
P 5050 1250
F 0 "U12" H 5050 1817 50  0000 C CNN
F 1 "2ED2304S06F" H 5050 1726 50  0000 C CNN
F 2 "Package_SO:SOIC-8_3.9x4.9mm_P1.27mm" H 5050 750 50  0001 C CIN
F 3 "http://www.ti.com/lit/ds/symlink/lm5109.pdf" H 5050 1250 50  0001 C CNN
	1    5050 1250
	1    0    0    -1  
$EndComp
$Comp
L gesc:2ED2304S06F U15
U 1 1
P 8650 1250
F 0 "U15" H 8650 1817 50  0000 C CNN
F 1 "2ED2304S06F" H 8650 1726 50  0000 C CNN
F 2 "Package_SO:SOIC-8_3.9x4.9mm_P1.27mm" H 8650 750 50  0001 C CIN
F 3 "http://www.ti.com/lit/ds/symlink/lm5109.pdf" H 8650 1250 50  0001 C CNN
	1    8650 1250
	1    0    0    -1  
$EndComp
Wire Wire Line
	5350 1350 5500 1350
Wire Wire Line
	5350 1550 5600 1550
Wire Wire Line
	5350 1450 6250 1450
Wire Wire Line
	8950 1550 9300 1550
Wire Wire Line
	8950 1450 9850 1450
Wire Wire Line
	9850 1450 10050 1450
Wire Wire Line
	6250 1450 6500 1450
Wire Wire Line
	2700 1450 3050 1450
$Comp
L Device:C C55
U 1 1
P 650 1150
F 0 "C55" H 765 1196 50  0000 L CNN
F 1 "100n" H 765 1105 50  0000 L CNN
F 2 "Capacitor_SMD:C_0805_2012Metric" H 688 1000 50  0001 C CNN
F 3 "~" H 650 1150 50  0001 C CNN
	1    650  1150
	1    0    0    -1  
$EndComp
Wire Wire Line
	650  1000 650  950 
Wire Wire Line
	650  950  850  950 
Wire Wire Line
	650  1300 650  1550
Wire Wire Line
	650  1550 850  1550
$Comp
L Device:C C57
U 1 1
P 3850 1150
F 0 "C57" H 3965 1196 50  0000 L CNN
F 1 "100n" H 3965 1105 50  0000 L CNN
F 2 "Capacitor_SMD:C_0805_2012Metric" H 3888 1000 50  0001 C CNN
F 3 "~" H 3850 1150 50  0001 C CNN
	1    3850 1150
	1    0    0    -1  
$EndComp
Wire Wire Line
	3850 1000 3850 950 
Wire Wire Line
	3850 950  4250 950 
Wire Wire Line
	3850 1300 3850 1550
Wire Wire Line
	3850 1550 4250 1550
$Comp
L Device:C C58
U 1 1
P 7450 1150
F 0 "C58" H 7565 1196 50  0000 L CNN
F 1 "100n" H 7565 1105 50  0000 L CNN
F 2 "Capacitor_SMD:C_0805_2012Metric" H 7488 1000 50  0001 C CNN
F 3 "~" H 7450 1150 50  0001 C CNN
	1    7450 1150
	1    0    0    -1  
$EndComp
Wire Wire Line
	7450 1000 7450 950 
Wire Wire Line
	7450 950  7850 950 
Wire Wire Line
	7450 1300 7450 1550
Wire Wire Line
	7450 1550 7850 1550
Wire Wire Line
	8400 5350 8400 5550
$Comp
L power:GND #PWR0151
U 1 1
P 8400 5550
F 0 "#PWR0151" H 8400 5300 50  0001 C CNN
F 1 "GND" H 8405 5377 50  0000 C CNN
F 2 "" H 8400 5550 50  0001 C CNN
F 3 "" H 8400 5550 50  0001 C CNN
	1    8400 5550
	1    0    0    -1  
$EndComp
Connection ~ 8400 5550
Wire Wire Line
	8400 5550 8400 5600
Wire Wire Line
	9350 5050 9550 5050
Connection ~ 9350 5050
Wire Wire Line
	3300 6800 3150 6800
Wire Wire Line
	7450 5050 7750 5050
Wire Wire Line
	2300 5300 2300 6400
$Comp
L Device:R R27
U 1 1
P 1400 6800
F 0 "R27" V 1193 6800 50  0000 C CNN
F 1 "3k30" V 1284 6800 50  0000 C CNN
F 2 "Resistor_SMD:R_0805_2012Metric" V 1330 6800 50  0001 C CNN
F 3 "~" H 1400 6800 50  0001 C CNN
	1    1400 6800
	0    1    1    0   
$EndComp
Wire Wire Line
	1550 6800 1700 6800
Wire Wire Line
	1250 6800 950  6800
Text GLabel 950  6800 0    50   Input ~ 0
VBAT
$Comp
L Diode:ZPDxx D7
U 1 1
P 1700 7050
F 0 "D7" V 1654 7130 50  0000 L CNN
F 1 "ZPD12" V 1745 7130 50  0000 L CNN
F 2 "Diode_SMD:D_MiniMELF" H 1700 6875 50  0001 C CNN
F 3 "http://diotec.com/tl_files/diotec/files/pdf/datasheets/zpd1" H 1700 7050 50  0001 C CNN
	1    1700 7050
	0    1    1    0   
$EndComp
Wire Wire Line
	1700 6900 1700 6800
Connection ~ 1700 6800
Wire Wire Line
	1700 7200 1700 7400
$Comp
L power:GND #PWR0166
U 1 1
P 1700 7400
F 0 "#PWR0166" H 1700 7150 50  0001 C CNN
F 1 "GND" H 1705 7227 50  0000 C CNN
F 2 "" H 1700 7400 50  0001 C CNN
F 3 "" H 1700 7400 50  0001 C CNN
	1    1700 7400
	1    0    0    -1  
$EndComp
Wire Wire Line
	2300 6400 3300 6400
Wire Wire Line
	3300 6400 3300 6800
Text HLabel 1600 6500 0    50   Input ~ 0
V_AUX
Wire Wire Line
	1600 6500 1700 6500
Wire Wire Line
	1700 6500 1700 6800
$Comp
L power:GND #PWR0168
U 1 1
P 9350 5350
F 0 "#PWR0168" H 9350 5100 50  0001 C CNN
F 1 "GND" H 9355 5177 50  0000 C CNN
F 2 "" H 9350 5350 50  0001 C CNN
F 3 "" H 9350 5350 50  0001 C CNN
	1    9350 5350
	1    0    0    -1  
$EndComp
$Comp
L Regulator_Linear:AMS1117-3.3 U17
U 1 1
P 8400 5050
F 0 "U17" H 8400 5292 50  0000 C CNN
F 1 "AMS1117-3.3" H 8400 5201 50  0000 C CNN
F 2 "Package_TO_SOT_SMD:SOT-223-3_TabPin2" H 8400 5250 50  0001 C CNN
F 3 "http://www.advanced-monolithic.com/pdf/ds1117.pdf" H 8500 4800 50  0001 C CNN
	1    8400 5050
	1    0    0    -1  
$EndComp
Wire Wire Line
	8700 5050 8900 5050
$Comp
L Device:C C33
U 1 1
P 7750 5250
F 0 "C33" H 7865 5296 50  0000 L CNN
F 1 "100n" H 7865 5205 50  0000 L CNN
F 2 "Capacitor_SMD:C_0805_2012Metric" H 7788 5100 50  0001 C CNN
F 3 "~" H 7750 5250 50  0001 C CNN
	1    7750 5250
	1    0    0    -1  
$EndComp
Wire Wire Line
	7750 5100 7750 5050
Connection ~ 7750 5050
Wire Wire Line
	7750 5050 8100 5050
Wire Wire Line
	7750 5400 7450 5400
Connection ~ 7450 5400
$Comp
L Device:C C50
U 1 1
P 8900 5200
F 0 "C50" H 9015 5246 50  0000 L CNN
F 1 "100n" H 9015 5155 50  0000 L CNN
F 2 "Capacitor_SMD:C_0805_2012Metric" H 8938 5050 50  0001 C CNN
F 3 "~" H 8900 5200 50  0001 C CNN
	1    8900 5200
	1    0    0    -1  
$EndComp
Connection ~ 8900 5050
Wire Wire Line
	8900 5050 9350 5050
Wire Wire Line
	8900 5350 9350 5350
Connection ~ 9350 5350
Wire Wire Line
	2250 6800 2550 6800
$Comp
L Device:D_Schottky D5
U 1 1
P 7400 4600
F 0 "D5" H 7400 4383 50  0000 C CNN
F 1 "B5819W" H 7400 4474 50  0000 C CNN
F 2 "Diode_SMD:D_SOD-123" H 7400 4600 50  0001 C CNN
F 3 "~" H 7400 4600 50  0001 C CNN
F 4 "C8598" H 7400 4600 50  0001 C CNN "LCSC"
	1    7400 4600
	-1   0    0    1   
$EndComp
Wire Wire Line
	7550 4600 7750 4600
Wire Wire Line
	7750 4600 7750 5050
Wire Wire Line
	7250 4600 6850 4600
Text GLabel 6850 4600 0    50   Input ~ 0
USB_5V
$Comp
L Device:C C34
U 1 1
P 9350 5200
F 0 "C34" H 9465 5246 50  0000 L CNN
F 1 "10u0/25V" H 9465 5155 50  0000 L CNN
F 2 "Capacitor_SMD:C_0805_2012Metric" H 9388 5050 50  0001 C CNN
F 3 "~" H 9350 5200 50  0001 C CNN
	1    9350 5200
	1    0    0    -1  
$EndComp
$Comp
L Device:C C28
U 1 1
P 7450 5250
F 0 "C28" H 7000 5300 50  0000 L CNN
F 1 "10u0/25V" H 7000 5200 50  0000 L CNN
F 2 "Capacitor_SMD:C_0805_2012Metric" H 7488 5100 50  0001 C CNN
F 3 "~" H 7450 5250 50  0001 C CNN
	1    7450 5250
	1    0    0    -1  
$EndComp
$Comp
L Device:C C26
U 1 1
P 5400 5700
F 0 "C26" H 5515 5746 50  0000 L CNN
F 1 "10u0/25V" H 5515 5655 50  0000 L CNN
F 2 "Capacitor_SMD:C_0805_2012Metric" H 5438 5550 50  0001 C CNN
F 3 "~" H 5400 5700 50  0001 C CNN
	1    5400 5700
	1    0    0    -1  
$EndComp
$EndSCHEMATC
